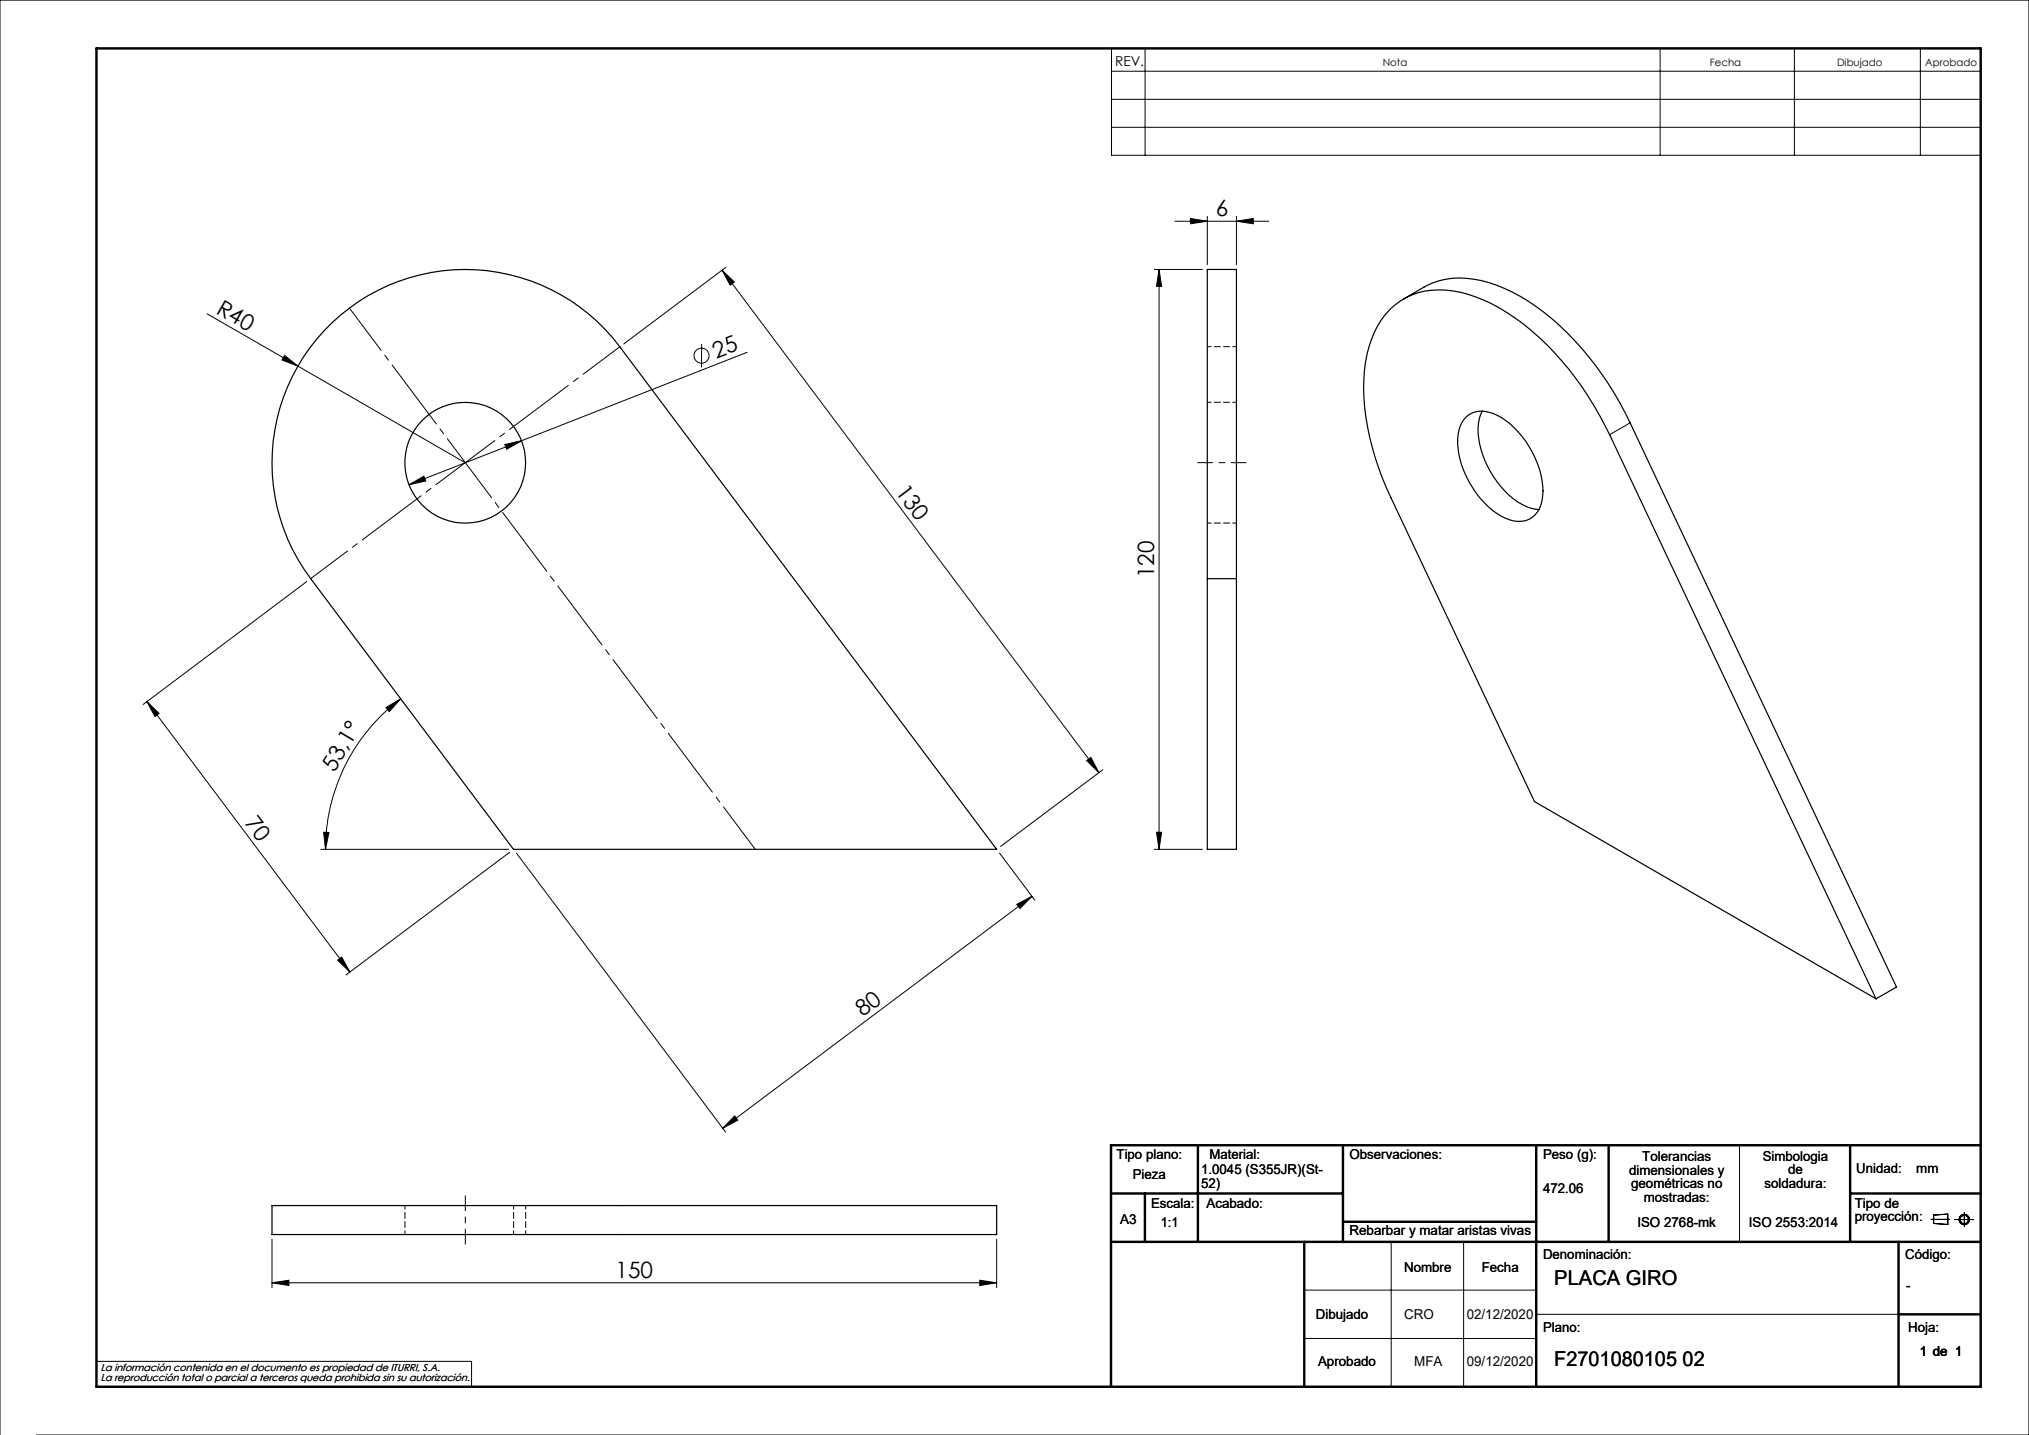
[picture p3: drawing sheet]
<svg xmlns="http://www.w3.org/2000/svg" width="420mm" height="297mm" viewBox="0 0 420 297" stroke-linecap="round" stroke-linejoin="round" font-family="sans-serif">
<g fill="none" stroke="#000" stroke-width=".21">
<path d="M230.1 10h179.9v22.1h-179.9zM230.1 14.7h179.9M237 10v22.1M343.6 10v22.1M371.4 10v22.1M397.5 10v22.1M230.1 20.6h179.9M230.1 26.3h179.9M149.5 55.9l2.5 2.5-.9 .6zM149.5 55.9l78 104M150.3 55.3l-21.2 15.9M238.9 55.8h10"/>
<path d="M239.9 55.8l.6 3.5h-1.1zM239.9 55.8v120M243.2 45.8h19.4M246.4 45.2l3.5 .6-3.5 .5zM249.9 44.8v10M255.9 45.8l3.5-.6v1.1zM255.9 44.8v10M42.9 64.9l18.8 10.9M58.9 73.6l2.8 2.2-3.4-1.3zM61.7 75.8l34.6 20M145.2 71.2v4.8M154.7 72.9l-46.8 18.3"/>
<path d="M104.5 92l3.4-.8-3 1.8zM107.9 91.2l-23.2 9.1M84.7 100.3l3-1.7 .4 1zM63.5 120.4l-33.9 25.4M30.4 145.2l2.5 2.5-.8 .6zM30.4 145.2l42 56M79.9 146.4l3-1.8-2.3 2.7zM82.9 144.6a38.8 38.8 0 0 0-15.5 31.2M224.9 157.4l.9-.6 1.7 3.1zM228.3 159.3l-21.2 15.9M66.4 175.8h38.9M67 172.3h1.1l-.7 3.5z"/>
<path d="M105.5 176.4l-33.9 25.4M106.9 176.6l43.3 57.7M206.9 176.6l7.3 9.7M238.9 175.8h10M239.4 172.3h1.1l-.6 3.5zM69.9 198.7l.8-.6 1.7 3.1zM210.5 187.2l3.1-1.7-2.5 2.5zM213.6 185.5l-64 48M152.1 231l.6 .8-3.1 1.7zM360.1 237v20M56.3 256.5v10M206.3 256.5v10"/>
<path d="M288 257v30M303 257v30M399.7 252.4h3.8M400.3 251.5l2.9-.2v2.1l-2.9-.2zM404.6 252.4h4M406.6 251v2.8M56.3 265.5l3.5-.5v1.1zM56.3 265.5h150M202.8 265l3.5 .5-3.5 .6zM270 267h48M270 277h48M318 272h75"/>
<path d="M0 297v-297h420v297h-412.5M20 281.8h77.6v5.2"/>
<circle cx="145.2" cy="73.6" r="1.55"/>
<circle cx="406.6" cy="252.4" r=".86"/>
<circle cx="406.6" cy="252.4" r="1.07"/>
</g>
<g fill="none" stroke="#000" stroke-width=".5">
<path d="M20 10h390v277h-390zM248 237v20M278 237v20M318 237v50M333 237v20M383 237v20M410 237h-180v50M230 257h180M230 247h48M237 247v10M270 257v30M278 252.9h40"/>
<path d="M383 247h27M393 257v30M393 272h17"/>
</g>
<path d="M257.9 95.8h-10M96.3 257.5v-10" fill="none" stroke="#000" stroke-width=".21" stroke-dasharray="15.2 1.3 1.3 1.3" stroke-dashoffset="12.1"/>
<path d="M128.3 71.8l-64 48" fill="none" stroke="#000" stroke-width=".21" stroke-dasharray="15.2 1.3 1.3 1.3" stroke-dashoffset="5.7"/>
<path d="M72.3 63.8l84 112" fill="none" stroke="#000" stroke-width=".21" stroke-dasharray="15.2 1.3 1.3 1.3" stroke-dashoffset="4.3"/>
<g fill="#000">
<path d="M58.9 73.6l2.8 2.2-3.4-1.3z"/>
<path d="M239.9 55.8l.6 3.5h-1.1zM239.4 172.3h1.1l-.6 3.5z"/>
<path d="M255.9 45.8l3.5-.6v1.1zM246.4 45.2l3.5 .6-3.5 .5z"/>
<path d="M84.7 100.3l3.4-.7-.4-1zM104.5 92l.4 1 3-1.8z"/>
<path d="M79.9 146.4l3-1.8-2.3 2.7zM67 172.3h1.1l-.7 3.5z"/>
<path d="M69.9 198.7l.8-.6 1.7 3.1zM30.4 145.2l2.5 2.5-.8 .6zM224.9 157.4l.9-.6 1.7 3.1zM149.5 55.9l2.5 2.5-.9 .6z"/>
<path d="M152.1 231l.6 .8-3.1 1.7zM210.5 187.2l3.1-1.7-2.5 2.5z"/>
<path d="M56.3 265.5l3.5-.5v1.1zM202.8 265l3.5 .5-3.5 .6z"/>
</g>
<g fill="none" stroke="#000" stroke-width=".25">
<path d="M67.1 68.4a40 40 0 0 1 61.2 3.4l78 104h-100l-42-56a40 40 0 0 1 2.8-51.4zM287.8 64a14.6 14.6 0 0 1 13-3.8 33.7 33.7 0 0 1 16.2 8.2 65.3 65.3 0 0 1 16.2 21.6l55.1 116.7-70.7-40.8-29.7-62.9a52.3 52.3 0 0 1-5.5-26.4 21.1 21.1 0 0 1 5.4-12.6zM290.5 61.9a27.7 27.7 0 0 1 7.3-3.8 21.3 21.3 0 0 1 15.3 2.4 55.7 55.7 0 0 1 21.1 20.9l3.2 6.1 55.2 116.8-4.3 2.4M303.1 86.7a4.9 4.9 0 0 1 5.9-1.2 17.4 17.4 0 0 1 8.7 9.3 13.3 13.3 0 0 1 1 10.5 4.9 4.9 0 0 1-7 2 18.6 18.6 0 0 1-9.4-11.9 10.7 10.7 0 0 1 .3-8zM306.8 85.1a10.7 10.7 0 0 0-.3 7.8 19.5 19.5 0 0 0 8.5 11.5 8.3 8.3 0 0 0 3.6 1.1M249.9 119.8v-64h6v64M249.9 119.8v56h6v-56M249.9 119.8h6M56.3 249.5h150v6h-150z"/>
<circle cx="96.3" cy="95.8" r="12.5"/>
</g>
<path d="M255.9 71.8h-6M255.9 83.3h-6M249.9 108.3h6M83.8 249.5v6M106.3 255.5v-6M108.8 255.5v-6" fill="none" stroke="#000" stroke-width=".21" stroke-dasharray="1.3 .6" stroke-dashoffset=".5"/>
<path d="M333.2 90l4.2-2.5" fill="none" stroke="#000" stroke-width=".21" stroke-dasharray="6.3 1.3 1.3 1.3 1.3 1.3"/>
<g font-size="4.7">
<text x="251.6" y="44.7">6</text>
<text x="44.5" y="64.7" transform="rotate(30 44.5 64.7)">R40</text>
<text x="148.3" y="74.3" transform="rotate(-21 148.3 74.3)">25</text>
<text x="185.2" y="101.8" transform="rotate(53 185.2 101.8)">130</text>
<text x="238.9" y="119.6" transform="rotate(-90 238.9 119.6)">120</text>
<text x="69.2" y="160" transform="rotate(-59 69.2 160)">53,1°</text>
<text x="50.5" y="170.3" transform="rotate(53 50.5 170.3)">70</text>
<text x="178.6" y="210.5" transform="rotate(-37 178.6 210.5)">80</text>
<text x="127.4" y="264.5">150</text>
</g>
<g font-size="4.2">
<text x="321.7" y="265.9">PLACA GIRO</text>
<text x="321.7" y="282.8">F2701080105 02</text>
</g>
<g font-size="2.8">
<text x="230.8" y="13.6">REV.</text>
<text x="231.1" y="239.9">Tipo plano:</text>
<text x="250.3" y="239.9">Material:</text>
<text x="279.3" y="239.9">Observaciones:</text>
<text x="319.4" y="239.9">Peso (g):</text>
<text x="234.5" y="244.1">Pieza</text>
<text x="248.6" y="243">1.0045 (S355JR)(St-</text>
<text x="248.6" y="245.8">52)</text>
<text x="337.2" y="243.1">dimensionales y</text>
<text x="337.6" y="246">geométricas no</text>
<text x="339.9" y="240.3">Tolerancias</text>
<text x="364.9" y="240.2">Simbologia</text>
<text x="365.3" y="245.9">soldadura:</text>
<text x="370.1" y="243">de</text>
<text x="384.2" y="242.7">Unidad:</text>
<text x="396.7" y="242.7">mm</text>
<text x="238.3" y="250">Escala:</text>
<text x="249.7" y="250">Acabado:</text>
<text x="319.4" y="246.9">472.06</text>
<text x="340.2" y="248.8">mostradas:</text>
<text x="383.9" y="250">Tipo de</text>
<text x="231.9" y="253.4">A3</text>
<text x="240.3" y="254">1:1</text>
<text x="279.3" y="255.7">Rebarbar y matar aristas vivas</text>
<text x="338.9" y="254">ISO 2768-mk</text>
<text x="362" y="254">ISO 2553:2014</text>
<text x="383.9" y="252.8">proyección:</text>
<text x="290.6" y="263.3">Nombre</text>
<text x="306.7" y="263.3">Fecha</text>
<text x="319.4" y="260.6">Denominación:</text>
<text x="394.4" y="260.6">Código:</text>
<text x="394.6" y="266.9">-</text>
<text x="272.4" y="273">Dibujado</text>
<text x="290.6" y="273">CRO</text>
<text x="303.6" y="273">02/12/2020</text>
<text x="319.4" y="275.8">Plano:</text>
<text x="395" y="275.8">Hoja:</text>
<text x="397.4" y="280.6">1 de 1</text>
<text x="272.8" y="282.8">Aprobado</text>
<text x="292.7" y="282.8">MFA</text>
<text x="303.6" y="282.8">09/12/2020</text>
</g>
<g font-size="2.1">
<text x="286.2" y="13.6">Nota</text>
<text x="353.9" y="13.6">Fecha</text>
<text x="380.3" y="13.6">Dibujado</text>
<text x="398.5" y="13.6">Aprobado</text>
<text x="20.8" y="283.7">La información contenida en el documento es propiedad de ITURRI, S.A.</text>
<text x="20.8" y="285.7">La reproducción total o parcial a terceros queda prohibida sin su autorización.</text>
</g>
</svg>
